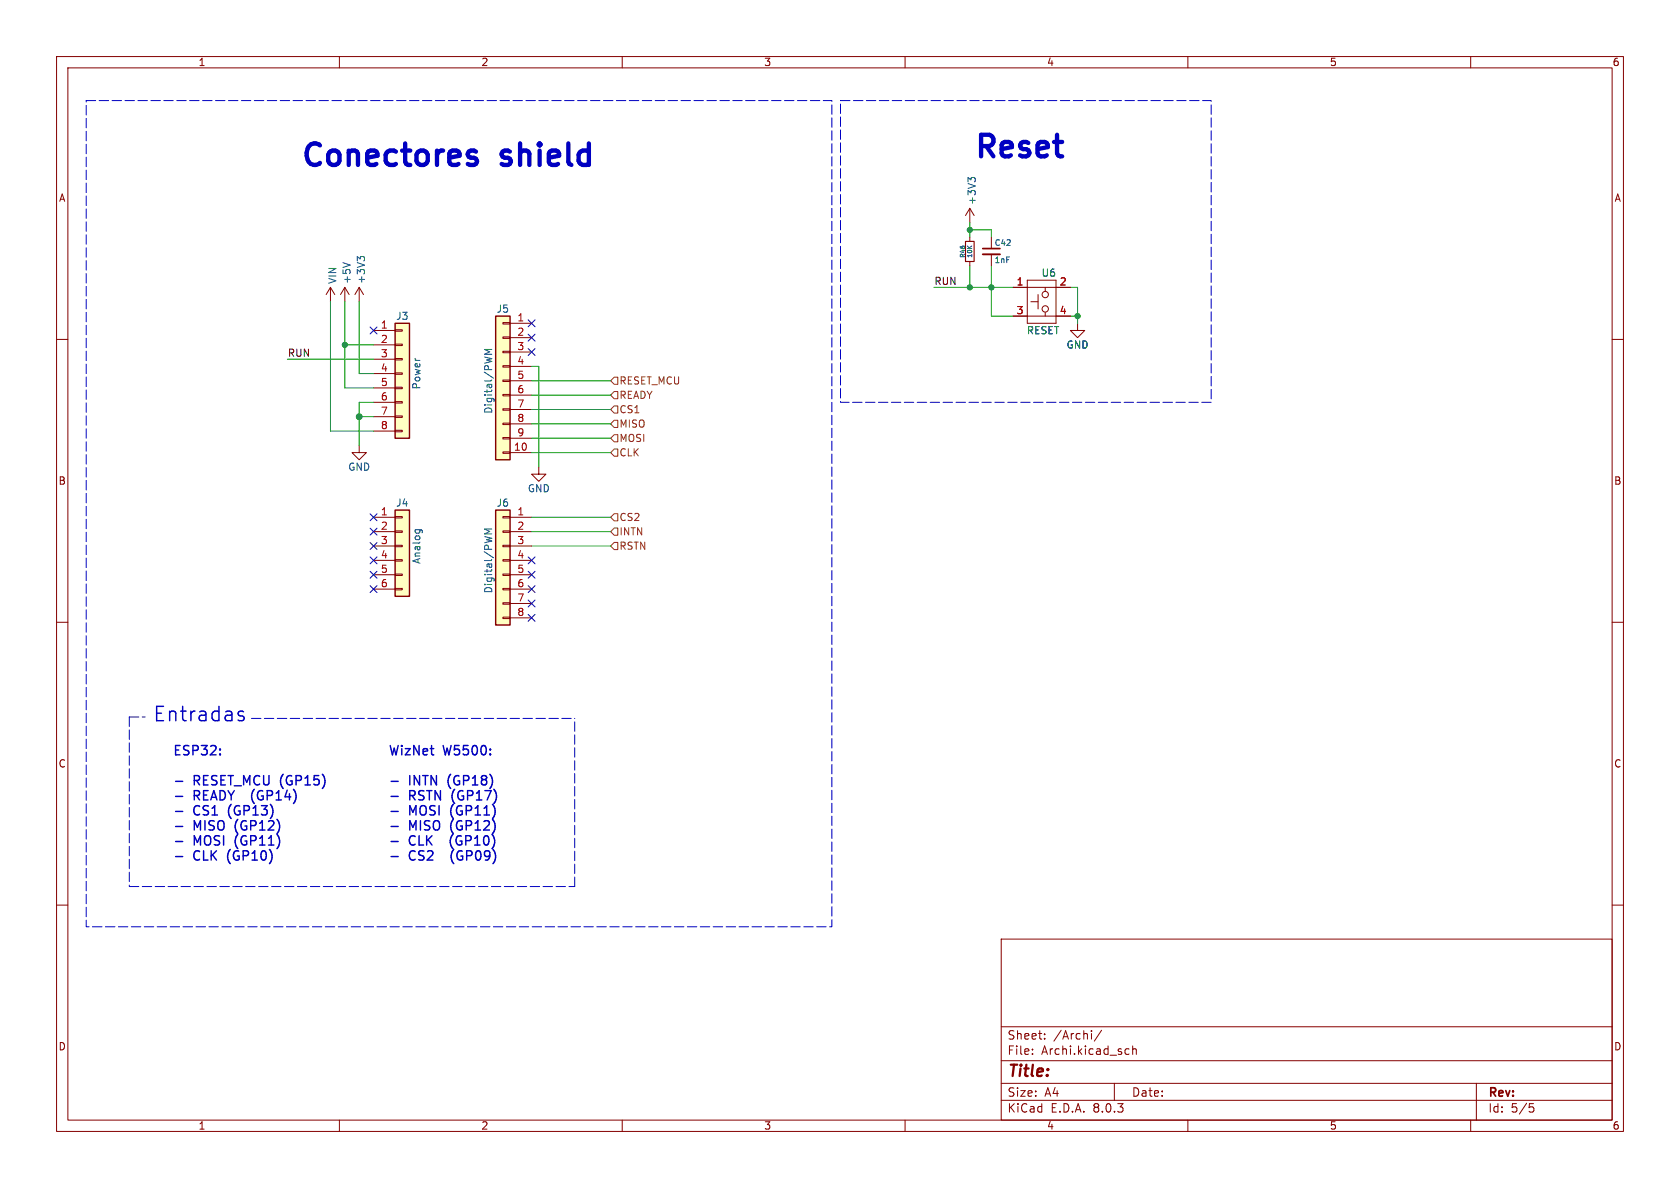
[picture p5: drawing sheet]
<svg xmlns="http://www.w3.org/2000/svg" width="297mm" height="210mm" viewBox="0 0 297 210" stroke-linecap="round" stroke-linejoin="round" font-family="sans-serif">
<g fill="none" stroke="#840000" stroke-width=".18">
<path d="M10 10h277v190h-277zM12 12h273v186h-273zM60 10v2M110 10v2M160 10v2M210 10v2M260 10v2M10 60h2M179.1 55.9h10.1M179.1 50.8h10.1M181.6 49.5h5.1v7.7h-5.1zM182.2 53.3h1.3"/>
<path d="M183.5 52.1v2.5M184.8 50.8v.6M184.8 55.2v.7M190.5 57.2v1.2h1.3l-1.3 1.3-1.3-1.3h1.3M285 60h2M10 110h2M285 110h2M10 160h2M285 160h2M177 166h108v32h-108zM60 198v2M110 198v2"/>
<path d="M160 198v2M177 194.5h108M177 191.5h108M177 187.5h108M177 181.5h108M182.5 186.3v.1M182.5 185.5v.1M184.7 183.6v.1M184.7 182.8v.1M193 182.2v.1M193 182.7v1M194.7 182.1l-1.2 2"/>
<path d="M197 191.5v3M199.2 185.4l.4 .1M199.6 186.3l-.4 .1M200.2 185.5l.3-.1 .3 .1 .1 .9M200.2 184.9v1.5M210 198v2M260 198v2M261 191.5v6.5M270.4 195.1h.7M270.5 195.7h.4l.3 .3-.2 .5-.5 .1"/>
<circle cx="184.8" cy="52.1" r=".56"/>
<circle cx="184.8" cy="54.6" r=".56"/>
</g>
<path d="M69.8 90.2h2.6v15.2h-2.6z" fill="#ffffc2"/>
<g fill="none" stroke="#840000" stroke-width=".18">
<path d="M58.4 50.8l-.7 1.3M58.4 50.8v2.5M58.4 50.8l.8 1.3M61 50.8l-.8 1.3M61 50.8v2.5M61 50.8l.7 1.3M63.5 78.7v1.3h1.3l-1.3 1.3-1.3-1.3h1.3M66 91.4h3.8M66 94h3.8M66 96.5h3.8M66 99.1h3.8M69.8 98.9h1.3v.3h-1.3z"/>
<path d="M69.8 96.4h1.3v.2h-1.3zM69.8 93.9h1.3v.2h-1.3zM69.8 91.3h1.3v.3h-1.3zM95.2 82.6v1.2h1.3l-1.3 1.3-1.2-1.3h1.2M66 101.6h3.8M66 104.1h3.8M69.8 104h1.3v.3h-1.3zM69.8 101.5h1.3v.2h-1.3z"/>
</g>
<path d="M69.8 90.2h2.6v15.2h-2.6z" fill="none" stroke="#840000" stroke-width=".25"/>
<path d="M60.6 46.4l1.3 .5M73.4 93.6h1l.3 .3M73.5 93.6l-.1 .4M74.2 93.6v.4" fill="none" stroke="#006464" stroke-width=".18"/>
<path d="M69.8 57.2h2.6v20.3h-2.6z" fill="#ffffc2"/>
<g fill="none" stroke="#840000" stroke-width=".18">
<path d="M66 58.4h3.8M69.8 58.3h1.3v.2h-1.3zM66 61h3.8M66 63.5h3.8M66 66h3.8M66 68.6h3.8M66 71.1h3.8M66 73.7h3.8M66 76.2h3.8M69.8 76.1h1.3v.2h-1.3zM69.8 73.5h1.3v.3h-1.3zM69.8 71h1.3v.2h-1.3z"/>
<path d="M69.8 68.5h1.3v.2h-1.3zM69.8 65.9h1.3v.3h-1.3zM69.8 63.4h1.3v.2h-1.3zM69.8 60.8h1.3v.3h-1.3z"/>
</g>
<path d="M69.8 57.2h2.6v20.3h-2.6z" fill="none" stroke="#840000" stroke-width=".25"/>
<path d="M87.6 90.2h2.6v20.3h-2.6z" fill="#ffffc2"/>
<g fill="none" stroke="#840000" stroke-width=".18">
<path d="M88.9 98.9h1.3v.3h-1.3zM88.9 96.4h1.3v.2h-1.3zM88.9 93.9h1.3v.2h-1.3zM88.9 91.3h1.3v.3h-1.3zM90.2 91.4h3.8M90.2 94h3.8M90.2 96.5h3.8M90.2 99.1h3.8M88.9 109.1h1.3v.2h-1.3zM88.9 106.6h1.3v.2h-1.3zM88.9 104h1.3v.3h-1.3zM88.9 101.5h1.3v.2h-1.3z"/>
<path d="M90.2 101.6h3.8M90.2 104.1h3.8M90.2 106.7h3.8M90.2 109.2h3.8"/>
</g>
<path d="M87.6 90.2h2.6v20.3h-2.6z" fill="none" stroke="#840000" stroke-width=".25"/>
<path d="M86.9 93.5h-1.2l.9 .4-.9 .5h1.2" fill="none" stroke="#006464" stroke-width=".18"/>
<path d="M87.6 55.9h2.6v25.4h-2.6z" fill="#ffffc2"/>
<g fill="none" stroke="#840000" stroke-width=".18">
<path d="M171.4 36.8v2.6M171.4 36.8l-.7 1.3M171.4 36.8l.8 1.3M63.5 50.8l-.8 1.3M63.5 50.8v2.5M63.5 50.8l.8 1.3M88.9 59.6h1.3v.2h-1.3zM88.9 57h1.3v.3h-1.3zM90.2 57.2h3.8M90.2 59.7h3.8M171.4 41.9v.8M171.4 46.2v.8"/>
<path d="M175.3 41.9v2M175.3 45v2M179.1 50.8h2.5M179.1 55.9h2.5M186.7 50.8h2.5M186.7 55.9h2.5M88.9 79.9h1.3v.2h-1.3zM88.9 77.3h1.3v.3h-1.3zM88.9 74.8h1.3v.3h-1.3zM88.9 72.3h1.3v.2h-1.3zM88.9 69.7h1.3v.3h-1.3zM88.9 67.2h1.3v.2h-1.3z"/>
<path d="M88.9 64.6h1.3v.3h-1.3zM88.9 62.1h1.3v.3h-1.3zM90.2 62.2h3.8M90.2 64.8h3.8M90.2 67.3h3.8M90.2 69.9h3.8M90.2 72.4h3.8M90.2 74.9h3.8M90.2 77.5h3.8M90.2 80h3.8"/>
</g>
<path d="M87.6 55.9h2.6v25.4h-2.6z" fill="none" stroke="#840000" stroke-width=".25"/>
<path d="M171.6 31.8l-.5-.4v.8M171.6 31.6l.3-.2h.3l.2 .2M63.6 45.8l-.4-.5v.8M63.6 45.6l.3-.3h.3l.2 .3M86.9 61.8h-1.2l.9 .4-.9 .4h1.2" fill="none" stroke="#006464" stroke-width=".18"/>
<path d="M170.7 42.7h1.5v3.5h-1.5z" fill="none" stroke="#840000" stroke-width=".2"/>
<path d="M173.7 45h3.1" fill="none" stroke="#840000" stroke-width=".33"/>
<path d="M173.7 43.9h3.1" fill="none" stroke="#840000" stroke-width=".3"/>
<path d="M107.9 69.9l.7-.7h.6v1.3h-.6zM107.9 77.5l.7-.7h.6v1.3h-.6zM108.6 71.8h.6v1.2h-.6l-.7-.6zM108.6 66.7h.6v1.2h-.6l-.7-.6zM108.6 74.3h.6v1.3h-.6l-.7-.7zM108.6 79.4h.6v1.2h-.6l-.7-.6zM107.9 94l.7-.7h.6v1.3h-.6zM108.6 90.8h.6v1.3h-.6l-.7-.7zM108.6 95.9h.6v1.3h-.6l-.7-.7z" fill="none" stroke="#725600" stroke-width=".18"/>
<path d="M83.2 27.9h.6l.3 .2 .2 .5-.2 .4-.3 .2h-.7M83.2 26.6h.6l.3 .2" fill="none" stroke="#0000c2" stroke-width=".76"/>
<g fill="none" stroke="#0000c2" stroke-width=".25">
<path d="M31 138.1h1.3M43.1 126.7l.1 .2-.1 .4M69.1 138.1h1.3M31 140.8h1.3M31 143.4h1.3M31 146.1h1.3M31 148.8h1.3M31 151.4h1.3M44.6 140.2v1.1M69.1 140.8h1.3M69.1 143.4h1.3M69.1 146.1h1.3"/>
<path d="M69.1 148.8h1.3M69.1 151.4h1.3M79.7 148.2v1.1M79.8 150.9v1.1"/>
</g>
<path d="M15.2 17.8h131.9v146h-131.9zM148.6 17.8h65.5v53.3h-65.5zM22.9 126.7v30M22.9 126.7h2.8M44.4 127h57.2M22.9 156.7h78.7M101.6 156.7v-29.7" fill="none" stroke="#0000c2" stroke-width=".18" stroke-dasharray="1.7 .6"/>
<g fill="none" stroke="#009600" stroke-width=".18">
<path d="M171.4 39.4v2.5M58.4 53.3v22.9h7.6M61 53.3v15.3h5M63.5 53.3v12.7h2.5M165.1 50.8h14M171.4 40.6h3.9v1.3M171.4 47v3.8M175.3 47v8.9h3.8M189.2 50.8h1.3v6.4M189.2 55.9h1.3M50.8 63.5h15.2M61 61h5"/>
<path d="M63.5 73.7h2.5M66 71.1h-2.5v7.6M94 74.9h13.9M94 67.3h13.9M94 64.8h1.2v17.8M94 77.5h13.9M94 72.4h13.9M94 69.9h13.9M94 80h13.9M94 94h13.9M94 91.4h13.9M94 96.5h13.9"/>
</g>
<g fill="none" stroke="#000084" stroke-width=".18">
<path d="M65.4 57.8l1.2 1.2M66.6 57.8l-1.2 1.2M93.4 59.1l1.2 1.2M93.4 56.5l1.2 1.3M94.6 59.1l-1.2 1.2M94.6 56.5l-1.2 1.3M93.4 61.6l1.2 1.2M94.6 61.6l-1.2 1.2M65.4 98.5l1.2 1.2M65.4 90.8l1.2 1.2M65.4 95.9l1.2 1.2M65.4 93.4l1.2 1.2"/>
<path d="M66.6 98.5l-1.2 1.2M66.6 90.8l-1.2 1.2M66.6 95.9l-1.2 1.2M66.6 93.4l-1.2 1.2M93.4 98.5l1.2 1.2M94.6 98.5l-1.2 1.2M65.4 103.5l1.2 1.2M65.4 101l1.2 1.2M66.6 103.5l-1.2 1.2M66.6 101l-1.2 1.2M93.4 108.6l1.2 1.2M93.4 101l1.2 1.2"/>
<path d="M93.4 103.5l1.2 1.2M93.4 106.1l1.2 1.2M94.6 108.6l-1.2 1.2M94.6 101l-1.2 1.2M94.6 103.5l-1.2 1.2M94.6 106.1l-1.2 1.2"/>
</g>
<g fill="#009600" stroke="#009600" stroke-width=".18">
<circle cx="63.5" cy="73.7" r=".51"/>
<circle cx="61" cy="61" r=".46"/>
<circle cx="175.3" cy="50.8" r=".46"/>
<circle cx="171.4" cy="40.6" r=".46"/>
<circle cx="190.5" cy="55.9" r=".46"/>
<circle cx="171.4" cy="50.8" r=".46"/>
</g>
<g font-size="5.3" fill="#0000c2">
<text x="171.8" y="29">Reset</text>
<text x="52.7" y="30.5">Conectores</text>
<text x="88.7" y="30.5">shield</text>
</g>
<text font-size="3.5" fill="#0000c2" x="26.9" y="127.9">Entradas</text>
<text font-size="2.8" fill="#840000" x="178" y="190.9">Title:</text>
<g font-size="2.3" fill="#0000c2">
<text x="30.5" y="133.9">ESP32:</text>
<text x="68.6" y="133.9">WizNet</text>
<text x="78.4" y="133.9">W5500:</text>
<text x="34.2" y="139.2">RESET_MCU (GP15)</text>
<text x="34.2" y="141.9">READY</text>
<text x="45.2" y="141.9">(GP14)</text>
<text x="72.3" y="139.2">INTN</text>
<text x="72.3" y="141.9">RSTN</text>
<text x="79.5" y="139.2">(GP18)</text>
<text x="80.2" y="141.9">(GP17)</text>
<text x="34.2" y="144.5">CS1</text>
<text x="34.2" y="147.2">MISO</text>
<text x="34.2" y="149.8">MOSI</text>
<text x="40.7" y="144.5">(GP13)</text>
<text x="41.9" y="147.2">(GP12)</text>
<text x="41.9" y="149.8">(GP11)</text>
<text x="72.3" y="144.5">MOSI</text>
<text x="72.3" y="147.2">MISO</text>
<text x="72.3" y="149.8">CLK</text>
<text x="80" y="144.5">(GP11)</text>
<text x="80" y="147.2">(GP12)</text>
<text x="80.3" y="149.8">(GP10)</text>
<text x="34.2" y="152.5">CLK (GP10)</text>
<text x="72.3" y="152.5">CS2</text>
<text x="80.5" y="152.5">(GP09)</text>
</g>
<g font-size="2.1" fill="#840000">
<text x="178" y="184">Sheet:</text>
<text x="186.2" y="184">/Archi/</text>
<text x="178" y="186.7">File:</text>
<text x="184.1" y="186.7">Archi.kicad_sch</text>
<text x="178" y="196.9">KiCad</text>
<text x="178" y="194.1">Size:</text>
<text x="184.7" y="194.1">A4</text>
<text x="185.7" y="196.9">E.D.A.</text>
<text x="193.3" y="196.9">8.0.3</text>
<text x="200" y="194.1">Date:</text>
<text x="263" y="194.3">Rev:</text>
<text x="263" y="196.9">Id:</text>
<text x="267.1" y="196.9">5/5</text>
</g>
<g font-size="1.8" fill="#840000">
<text x="35" y="11.9">1</text>
<text x="85" y="11.9">2</text>
<text x="135" y="11.9">3</text>
<text x="185" y="11.9">4</text>
<text x="235" y="11.9">5</text>
<text x="285" y="11.9">6</text>
<text x="10.3" y="35.9">A</text>
<text x="285.3" y="35.9">A</text>
<text x="10.3" y="85.9">B</text>
<text x="285.3" y="85.9">B</text>
<text x="10.3" y="135.9">C</text>
<text x="285.3" y="135.9">C</text>
<text x="10.3" y="185.9">D</text>
<text x="285.3" y="185.9">D</text>
<text x="35" y="199.9">1</text>
<text x="85" y="199.9">2</text>
<text x="135" y="199.9">3</text>
<text x="185" y="199.9">4</text>
<text x="235" y="199.9">5</text>
<text x="285" y="199.9">6</text>
</g>
<g font-size="1.8" fill="#006464">
<text x="172.7" y="36.3" transform="rotate(-90 172.7 36.3)">+3V3</text>
<text x="59.7" y="50.3" transform="rotate(-90 59.7 50.3)">VIN</text>
<text x="62.2" y="50.3" transform="rotate(-90 62.2 50.3)">+5V</text>
<text x="64.7" y="50.3" transform="rotate(-90 64.7 50.3)">+3V3</text>
<text x="184" y="49.1">U6</text>
<text x="69.9" y="56.7">J3</text>
<text x="87.7" y="55.5">J5</text>
<text x="181.4" y="59.3">RESET</text>
<text x="188.5" y="61.8">GND</text>
<text x="74.5" y="69" transform="rotate(-90 74.5 69)">Power</text>
<text x="87.2" y="73.2" transform="rotate(-90 87.2 73.2)">Digital/PWM</text>
<text x="61.5" y="83.4">GND</text>
<text x="69.9" y="89.8">J4</text>
<text x="87.7" y="89.8">J6</text>
<text x="93.2" y="87.2">GND</text>
<text x="74.5" y="99.8" transform="rotate(-90 74.5 99.8)">Analog</text>
<text x="87.2" y="105" transform="rotate(-90 87.2 105)">Digital/PWM</text>
</g>
<g font-size="1.8" fill="#0f0f0f">
<text x="165.1" y="50.5">RUN</text>
<text x="50.8" y="63.2">RUN</text>
</g>
<g font-size="1.8" fill="#a90000">
<text x="179.6" y="50.5">1</text>
<text x="187.3" y="50.5">2</text>
<text x="67.2" y="58.2">1</text>
<text x="91.4" y="56.9">1</text>
<text x="91.4" y="59.4">2</text>
<text x="179.6" y="55.6">3</text>
<text x="187.3" y="55.6">4</text>
<text x="67.2" y="60.7">2</text>
<text x="67.2" y="63.2">3</text>
<text x="67.2" y="65.8">4</text>
<text x="91.4" y="62">3</text>
<text x="91.4" y="64.5">4</text>
<text x="67.2" y="68.3">5</text>
<text x="67.2" y="70.9">6</text>
<text x="91.4" y="67.1">5</text>
<text x="91.4" y="69.6">6</text>
<text x="67.2" y="73.4">7</text>
<text x="67.2" y="75.9">8</text>
<text x="91.4" y="72.1">7</text>
<text x="91.4" y="74.7">8</text>
<text x="91.4" y="77.2">9</text>
<text x="90.8" y="79.8">10</text>
<text x="67.2" y="91.2">1</text>
<text x="67.2" y="93.7">2</text>
<text x="91.4" y="91.2">1</text>
<text x="91.4" y="93.7">2</text>
<text x="67.2" y="96.3">3</text>
<text x="67.2" y="98.8">4</text>
<text x="67.2" y="101.3">5</text>
<text x="91.4" y="96.3">3</text>
<text x="91.4" y="98.8">4</text>
<text x="91.4" y="101.3">5</text>
<text x="67.2" y="103.9">6</text>
<text x="91.4" y="103.9">6</text>
<text x="91.4" y="106.4">7</text>
<text x="91.4" y="109">8</text>
</g>
<g font-size="1.8" fill="#725600">
<text x="109.4" y="68.2">RESET_MCU</text>
<text x="109.4" y="70.7">READY</text>
<text x="109.4" y="73.3">CS1</text>
<text x="109.4" y="75.8">MISO</text>
<text x="109.4" y="80.9">CLK</text>
<text x="109.4" y="78.3">MOSI</text>
<text x="109.4" y="92.3">CS2</text>
<text x="109.4" y="94.8">INTN</text>
<text x="109.4" y="97.4">RSTN</text>
</g>
<g font-size="1.4" fill="#006464">
<text x="175.7" y="43.7">C42</text>
<text x="175.7" y="46.7">1nF</text>
</g>
<g font-size="1.1" fill="#006464">
<text x="170.8" y="45.7" transform="rotate(-90 170.8 45.7)">R46</text>
<text x="172.1" y="45.7" transform="rotate(-90 172.1 45.7)">10K</text>
</g>
</svg>
